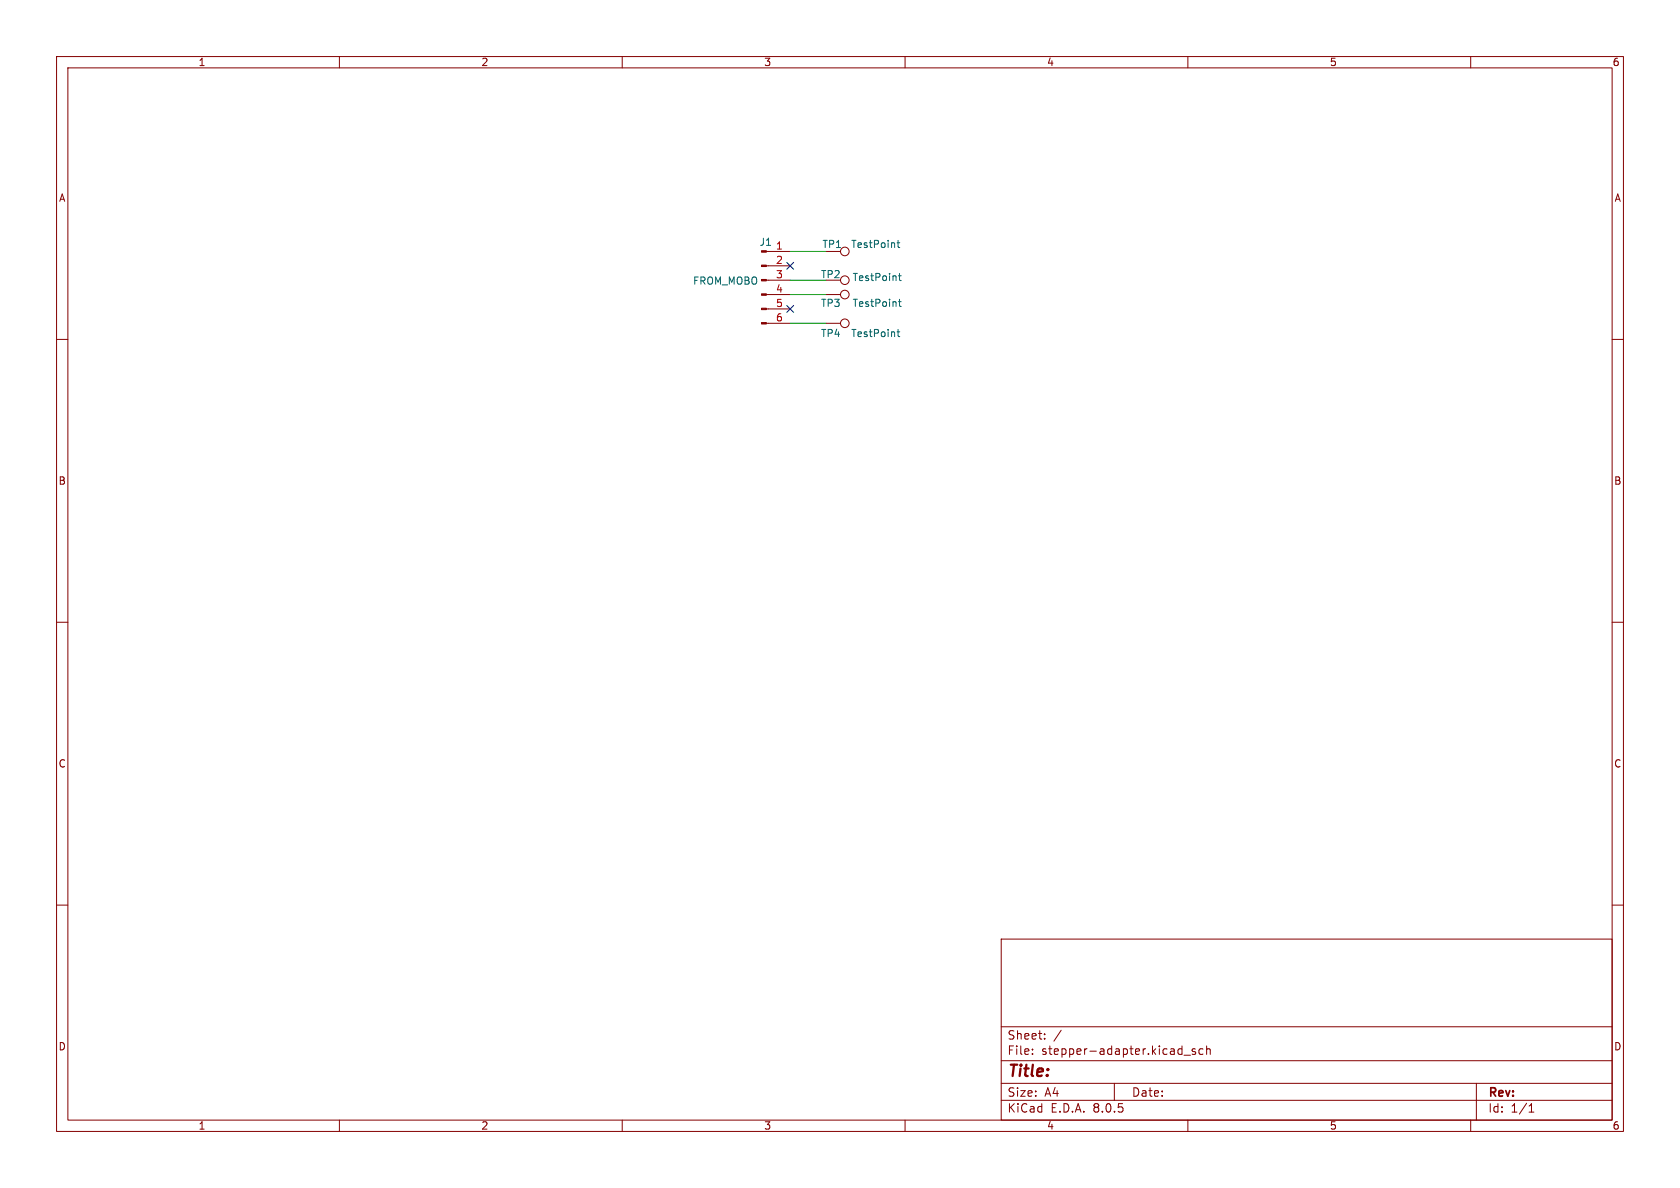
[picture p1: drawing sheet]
<svg xmlns="http://www.w3.org/2000/svg" width="297mm" height="210mm" viewBox="0 0 297 210" stroke-linecap="round" stroke-linejoin="round" font-family="sans-serif">
<g fill="none" stroke="#840000" stroke-width=".18">
<path d="M10 10h277v190h-277zM12 12h273v186h-273zM60 10v2M110 10v2M160 10v2M210 10v2M260 10v2M10 60h2M135.5 57.2h4.2M135.5 54.6h4.2M135.5 52.1h4.2M135.5 49.5h4.2"/>
<path d="M135.5 47h4.2M135.5 44.5h4.2M146 57.2h2.6M146 52.1h2.6M285 60h2M10 110h2M285 110h2M10 160h2M285 160h2M177 166h108v32h-108zM60 198v2M110 198v2"/>
<path d="M160 198v2M177 194.5h108M177 191.5h108M177 187.5h108M177 181.5h108M182.5 186.3v.1M182.5 185.5v.1M184.7 183.6v.1M184.7 182.8v.1M187.6 182.1l-1.3 2M197 191.5v3M209.3 186.5h1.2"/>
<path d="M210 198v2M211.3 185.5l-.3-.1-.3 .2 .1 .2 .5 .2v.3h-.6M212.7 185.5l-.5-.1-.2 .3v.4l.1 .2h.6M213.3 185.5l.2-.1 .4 .1 .1 .9M213.3 184.9v1.5M260 198v2M261 191.5v6.5M270.3 196.6h.9M270.3 195.5l.4-.4v1.5"/>
<circle cx="149.4" cy="49.5" r=".76"/>
<circle cx="149.4" cy="52.1" r=".76"/>
<circle cx="149.4" cy="44.4" r=".76"/>
<circle cx="149.4" cy="57.1" r=".76"/>
</g>
<g fill="#840000" stroke="#840000" stroke-width=".18">
<path d="M134.6 57h.9v.3h-.9z"/>
<path d="M134.6 54.5h.9v.2h-.9z"/>
<path d="M134.6 51.9h.9v.3h-.9z"/>
<path d="M134.6 49.4h.9v.3h-.9z"/>
<path d="M134.6 46.9h.9v.2h-.9z"/>
<path d="M134.6 44.3h.9v.3h-.9z"/>
</g>
<path d="M158.6 58.7h.5M158.6 42.9h.5M158.8 42.5v1.1l.3 .2M158.8 58.2v1.1l.3 .2M158.8 53.3h.5M158.8 48.8h.5M159 48.3v1.1l.3 .2M159 52.9v1.1l.3 .2" fill="none" stroke="#006464" stroke-width=".18"/>
<path d="M139.7 52.1h6.3M139.7 49.5h6.3M139.7 44.5h6.3M139.7 57.2h6.3" fill="none" stroke="#009600" stroke-width=".18"/>
<path d="M139.1 46.4l1.2 1.2M139.1 54l1.2 1.2M140.3 46.4l-1.2 1.2M140.3 54l-1.2 1.2" fill="none" stroke="#000084" stroke-width=".18"/>
<text font-size="2.8" fill="#840000" x="178" y="190.9">Title:</text>
<g font-size="2.1" fill="#840000">
<text x="178" y="184">Sheet:</text>
<text x="178" y="186.7">File:</text>
<text x="184.1" y="186.7">stepper-adapter.kicad_sch</text>
<text x="178" y="196.9">KiCad</text>
<text x="178" y="194.1">Size:</text>
<text x="184.7" y="194.1">A4</text>
<text x="185.7" y="196.9">E.D.A.</text>
<text x="193.3" y="196.9">8.0.5</text>
<text x="200" y="194.1">Date:</text>
<text x="263" y="194.3">Rev:</text>
<text x="263" y="196.9">Id:</text>
<text x="267.1" y="196.9">1/1</text>
</g>
<g font-size="1.8" fill="#840000">
<text x="35" y="11.9">1</text>
<text x="85" y="11.9">2</text>
<text x="135" y="11.9">3</text>
<text x="185" y="11.9">4</text>
<text x="235" y="11.9">5</text>
<text x="285" y="11.9">6</text>
<text x="10.3" y="35.9">A</text>
<text x="285.3" y="35.9">A</text>
<text x="10.3" y="85.9">B</text>
<text x="285.3" y="85.9">B</text>
<text x="10.3" y="135.9">C</text>
<text x="285.3" y="135.9">C</text>
<text x="10.3" y="185.9">D</text>
<text x="285.3" y="185.9">D</text>
<text x="35" y="199.9">1</text>
<text x="85" y="199.9">2</text>
<text x="135" y="199.9">3</text>
<text x="185" y="199.9">4</text>
<text x="235" y="199.9">5</text>
<text x="285" y="199.9">6</text>
</g>
<g font-size="1.8" fill="#006464">
<text x="134.2" y="43.7">J1</text>
<text x="145.3" y="44">TP1</text>
<text x="150.4" y="44">TestPoint</text>
<text x="122.4" y="50.5">FROM_MOBO</text>
<text x="145" y="49.4">TP2</text>
<text x="150.6" y="49.9">TestPoint</text>
<text x="145" y="54.5">TP3</text>
<text x="145" y="59.8">TP4</text>
<text x="150.4" y="59.8">TestPoint</text>
<text x="150.6" y="54.5">TestPoint</text>
</g>
<g font-size="1.8" fill="#a90000">
<text x="137.1" y="44.2">1</text>
<text x="137.1" y="46.7">2</text>
<text x="137.1" y="49.3">3</text>
<text x="137.1" y="51.8">4</text>
<text x="137.1" y="54.4">5</text>
<text x="137.1" y="56.9">6</text>
</g>
</svg>
